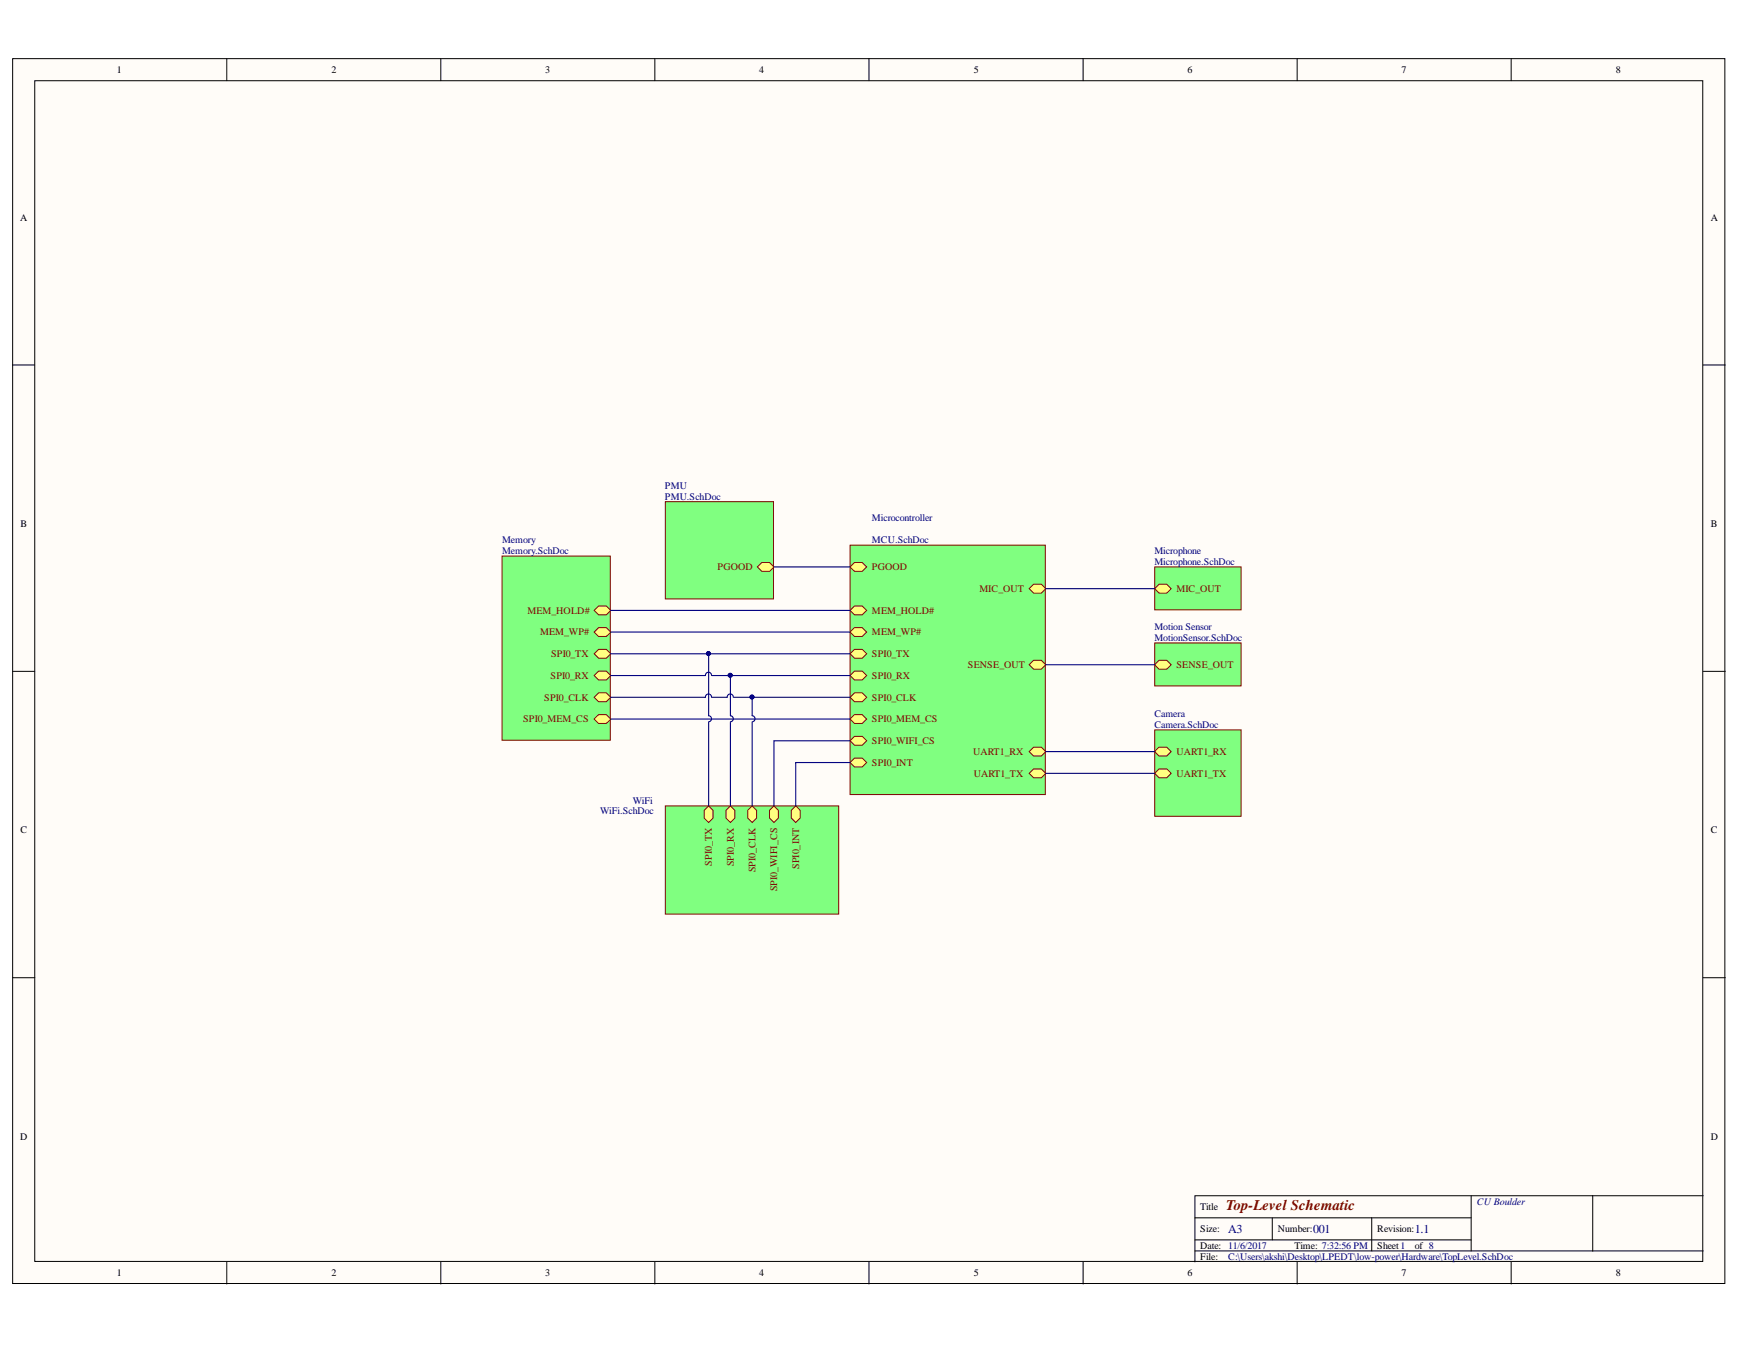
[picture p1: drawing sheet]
<svg xmlns="http://www.w3.org/2000/svg" width="279mm" height="216mm" viewBox="0 0 279 216" stroke-linecap="round" stroke-linejoin="round" font-family="sans-serif">
<g fill="#fffcf8" stroke="#000" stroke-width=".16">
<path d="M2 9.4h274.8v196.6h-274.8z"/>
<path d="M5.6 13h267.7v189.5h-267.7z"/>
</g>
<g fill="none" stroke="#000" stroke-width=".16">
<path d="M36.4 9.4v3.6M70.7 9.4v3.6M105.1 9.4v3.6M139.5 9.4v3.6M173.8 9.4v3.6M208.2 9.4v3.6M242.5 9.4v3.6M2 58.6h3.6M273.3 58.6h3.6M2 107.8h3.6M273.3 107.8h3.6M2 156.9h3.6"/>
<path d="M273.3 156.9h3.6M191.8 195.5h44.3M191.8 199h44.3M204.2 195.5v3.5M220.1 195.5v5.3M236.1 191.9v8.9M255.6 191.9h-63.8v10.7M273.3 191.9h-17.7v8.9M36.4 202.6v3.5M70.7 202.6v3.5M105.1 202.6v3.5M139.5 202.6v3.5"/>
<path d="M173.8 202.6v3.5M191.8 200.8h81.5M208.2 202.6v3.5M242.5 202.6v3.5"/>
</g>
<path d="M136.4 87.5h31.4v40h-31.4z" fill="#80ff80" stroke="#800000" stroke-width=".16"/>
<path d="M165.2 120.6l.7-.7h1.2l.7 .7-.7 .8h-1.2z" fill-rule="evenodd" fill="#ffff80"/>
<path d="M165.2 120.6l.7-.7h1.2l.7 .7-.7 .8h-1.2z" fill="none" stroke="#800000" stroke-width=".16"/>
<path d="M165.2 124.1l.7-.7h1.2l.7 .7-.7 .7h-1.2z" fill-rule="evenodd" fill="#ffff80"/>
<path d="M165.2 124.1l.7-.7h1.2l.7 .7-.7 .7h-1.2z" fill="none" stroke="#800000" stroke-width=".16"/>
<path d="M165.2 94.5l.7-.7h1.2l.7 .7-.7 .7h-1.2z" fill-rule="evenodd" fill="#ffff80"/>
<path d="M165.2 94.5l.7-.7h1.2l.7 .7-.7 .7h-1.2z" fill="none" stroke="#800000" stroke-width=".16"/>
<path d="M165.2 106.7l.7-.7h1.2l.7 .7-.7 .7h-1.2z" fill-rule="evenodd" fill="#ffff80"/>
<path d="M165.2 106.7l.7-.7h1.2l.7 .7-.7 .7h-1.2z" fill="none" stroke="#800000" stroke-width=".16"/>
<path d="M136.4 118.9l.7-.7h1.3l.7 .7-.7 .7h-1.3z" fill-rule="evenodd" fill="#ffff80"/>
<path d="M136.4 118.9l.7-.7h1.3l.7 .7-.7 .7h-1.3z" fill="none" stroke="#800000" stroke-width=".16"/>
<path d="M136.4 115.4l.7-.7h1.3l.7 .7-.7 .7h-1.3z" fill-rule="evenodd" fill="#ffff80"/>
<path d="M136.4 115.4l.7-.7h1.3l.7 .7-.7 .7h-1.3z" fill="none" stroke="#800000" stroke-width=".16"/>
<path d="M136.4 111.9l.7-.7h1.3l.7 .7-.7 .7h-1.3z" fill-rule="evenodd" fill="#ffff80"/>
<path d="M136.4 111.9l.7-.7h1.3l.7 .7-.7 .7h-1.3z" fill="none" stroke="#800000" stroke-width=".16"/>
<path d="M136.4 108.4l.7-.7h1.3l.7 .7-.7 .7h-1.3z" fill-rule="evenodd" fill="#ffff80"/>
<path d="M136.4 108.4l.7-.7h1.3l.7 .7-.7 .7h-1.3z" fill="none" stroke="#800000" stroke-width=".16"/>
<path d="M136.4 104.9l.7-.7h1.3l.7 .7-.7 .8h-1.3z" fill-rule="evenodd" fill="#ffff80"/>
<path d="M136.4 104.9l.7-.7h1.3l.7 .7-.7 .8h-1.3z" fill="none" stroke="#800000" stroke-width=".16"/>
<path d="M136.4 101.5l.7-.8h1.3l.7 .8-.7 .7h-1.3z" fill-rule="evenodd" fill="#ffff80"/>
<path d="M136.4 101.5l.7-.8h1.3l.7 .8-.7 .7h-1.3z" fill="none" stroke="#800000" stroke-width=".16"/>
<path d="M136.4 98l.7-.7h1.3l.7 .7-.7 .7h-1.3z" fill-rule="evenodd" fill="#ffff80"/>
<path d="M136.4 98l.7-.7h1.3l.7 .7-.7 .7h-1.3z" fill="none" stroke="#800000" stroke-width=".16"/>
<path d="M136.4 122.4l.7-.7h1.3l.7 .7-.7 .7h-1.3z" fill-rule="evenodd" fill="#ffff80"/>
<path d="M136.4 122.4l.7-.7h1.3l.7 .7-.7 .7h-1.3z" fill="none" stroke="#800000" stroke-width=".16"/>
<path d="M136.4 91l.7-.7h1.3l.7 .7-.7 .7h-1.3z" fill-rule="evenodd" fill="#ffff80"/>
<path d="M136.4 91l.7-.7h1.3l.7 .7-.7 .7h-1.3z" fill="none" stroke="#800000" stroke-width=".16"/>
<path d="M185.3 117.2h13.9v13.8h-13.9z" fill="#80ff80" stroke="#800000" stroke-width=".16"/>
<path d="M185.3 120.6l.7-.7h1.2l.8 .7-.8 .8h-1.2z" fill-rule="evenodd" fill="#ffff80"/>
<path d="M185.3 120.6l.7-.7h1.2l.8 .7-.8 .8h-1.2z" fill="none" stroke="#800000" stroke-width=".16"/>
<path d="M185.3 124.1l.7-.7h1.2l.8 .7-.8 .7h-1.2z" fill-rule="evenodd" fill="#ffff80"/>
<path d="M185.3 124.1l.7-.7h1.2l.8 .7-.8 .7h-1.2z" fill="none" stroke="#800000" stroke-width=".16"/>
<path d="M185.3 103.2h13.9v6.9h-13.9z" fill="#80ff80" stroke="#800000" stroke-width=".16"/>
<path d="M185.3 106.7l.7-.7h1.2l.8 .7-.8 .7h-1.2z" fill-rule="evenodd" fill="#ffff80"/>
<path d="M185.3 106.7l.7-.7h1.2l.8 .7-.8 .7h-1.2z" fill="none" stroke="#800000" stroke-width=".16"/>
<path d="M185.3 91h13.9v6.9h-13.9z" fill="#80ff80" stroke="#800000" stroke-width=".16"/>
<path d="M185.3 94.5l.7-.7h1.2l.8 .7-.8 .7h-1.2z" fill-rule="evenodd" fill="#ffff80"/>
<path d="M185.3 94.5l.7-.7h1.2l.8 .7-.8 .7h-1.2z" fill="none" stroke="#800000" stroke-width=".16"/>
<path d="M106.8 80.5h17.3v15.6h-17.3z" fill="#80ff80" stroke="#800000" stroke-width=".16"/>
<path d="M121.5 91l.8-.7h1.2l.7 .7-.7 .7h-1.2z" fill-rule="evenodd" fill="#ffff80"/>
<path d="M121.5 91l.8-.7h1.2l.7 .7-.7 .7h-1.2z" fill="none" stroke="#800000" stroke-width=".16"/>
<path d="M80.6 89.3h17.3v29.5h-17.3z" fill="#80ff80" stroke="#800000" stroke-width=".16"/>
<path d="M95.4 108.4l.7-.7h1.2l.7 .7-.7 .7h-1.2z" fill-rule="evenodd" fill="#ffff80"/>
<path d="M95.4 108.4l.7-.7h1.2l.7 .7-.7 .7h-1.2z" fill="none" stroke="#800000" stroke-width=".16"/>
<path d="M95.4 111.9l.7-.7h1.2l.7 .7-.7 .7h-1.2z" fill-rule="evenodd" fill="#ffff80"/>
<path d="M95.4 111.9l.7-.7h1.2l.7 .7-.7 .7h-1.2z" fill="none" stroke="#800000" stroke-width=".16"/>
<path d="M95.4 115.4l.7-.7h1.2l.7 .7-.7 .7h-1.2z" fill-rule="evenodd" fill="#ffff80"/>
<path d="M95.4 115.4l.7-.7h1.2l.7 .7-.7 .7h-1.2z" fill="none" stroke="#800000" stroke-width=".16"/>
<path d="M95.4 104.9l.7-.7h1.2l.7 .7-.7 .8h-1.2z" fill-rule="evenodd" fill="#ffff80"/>
<path d="M95.4 104.9l.7-.7h1.2l.7 .7-.7 .8h-1.2z" fill="none" stroke="#800000" stroke-width=".16"/>
<path d="M95.4 101.5l.7-.8h1.2l.7 .8-.7 .7h-1.2z" fill-rule="evenodd" fill="#ffff80"/>
<path d="M95.4 101.5l.7-.8h1.2l.7 .8-.7 .7h-1.2z" fill="none" stroke="#800000" stroke-width=".16"/>
<path d="M95.4 98l.7-.7h1.2l.7 .7-.7 .7h-1.2z" fill-rule="evenodd" fill="#ffff80"/>
<path d="M95.4 98l.7-.7h1.2l.7 .7-.7 .7h-1.2z" fill="none" stroke="#800000" stroke-width=".16"/>
<path d="M106.8 129.4h27.8v17.3h-27.8z" fill="#80ff80" stroke="#800000" stroke-width=".16"/>
<path d="M113 130.1l.7-.7 .7 .7v1.2l-.7 .7-.7-.7z" fill-rule="evenodd" fill="#ffff80"/>
<path d="M113 130.1l.7-.7 .7 .7v1.2l-.7 .7-.7-.7z" fill="none" stroke="#800000" stroke-width=".16"/>
<path d="M116.5 130.1l.7-.7 .7 .7v1.2l-.7 .7-.7-.7z" fill-rule="evenodd" fill="#ffff80"/>
<path d="M116.5 130.1l.7-.7 .7 .7v1.2l-.7 .7-.7-.7z" fill="none" stroke="#800000" stroke-width=".16"/>
<path d="M120 130.1l.7-.7 .7 .7v1.2l-.7 .7-.7-.7z" fill-rule="evenodd" fill="#ffff80"/>
<path d="M120 130.1l.7-.7 .7 .7v1.2l-.7 .7-.7-.7z" fill="none" stroke="#800000" stroke-width=".16"/>
<path d="M123.5 130.1l.7-.7 .7 .7v1.2l-.7 .7-.7-.7z" fill-rule="evenodd" fill="#ffff80"/>
<path d="M123.5 130.1l.7-.7 .7 .7v1.2l-.7 .7-.7-.7z" fill="none" stroke="#800000" stroke-width=".16"/>
<path d="M127 130.1l.7-.7 .7 .7v1.2l-.7 .7-.7-.7z" fill-rule="evenodd" fill="#ffff80"/>
<path d="M127 130.1l.7-.7 .7 .7v1.2l-.7 .7-.7-.7z" fill="none" stroke="#800000" stroke-width=".16"/>
<g fill="none" stroke="#000080" stroke-width=".18">
<path d="M98 98h38.4M124.2 91h12.2M167.8 94.5h17.5M98 104.9h38.4M98 101.5h38.4M98 115.4h38.4M98 111.9h15.2M98 108.4h15.2M113.7 104.9v10a.49 .49 0 0 1 .5 .5 .49 .49 0 0 1-.5 .5M113.7 116v13.4M114.2 111.9a.49 .49 0 0 0-.5-.5 .49 .49 0 0 0-.5 .5M114.2 108.4a.49 .49 0 0 0-.5-.5 .49 .49 0 0 0-.5 .5"/>
<path d="M114.3 108.4h22.1M114.3 111.9h2.4M117.2 108.4v6.5a.49 .49 0 0 1 .5 .5 .49 .49 0 0 1-.5 .5M117.2 116v13.4M117.7 111.9a.49 .49 0 0 0-.5-.5 .49 .49 0 0 0-.5 .5M117.8 111.9h18.6M120.7 111.9v3a.49 .49 0 0 1 .5 .5 .49 .49 0 0 1-.5 .5M120.7 116v13.4M136.4 118.9h-12.2v10.5M167.8 106.7h17.5M136.4 122.4h-8.7v7M167.8 120.6h17.5"/>
<path d="M167.8 124.1h17.5"/>
</g>
<g fill="#000080" stroke="#000080" stroke-width=".16">
<circle cx="113.7" cy="104.9" r=".31"/>
<circle cx="117.2" cy="108.4" r=".31"/>
<circle cx="120.7" cy="111.9" r=".31"/>
</g>
<text font-size="2.4" fill="#800000" x="196.8" y="194.3">Top-Level Schematic</text>
<g font-size="1.9" fill="#000080">
<text x="197.1" y="197.9">A3</text>
<text x="210.7" y="197.9">001</text>
<text x="227" y="197.9">1.1</text>
</g>
<g font-size="1.6">
<text x="18.8" y="11.8">1</text>
<text x="53.2" y="11.8">2</text>
<text x="87.5" y="11.8">3</text>
<text x="121.8" y="11.8">4</text>
<text x="156.3" y="11.8">5</text>
<text x="190.6" y="11.8">6</text>
<text x="224.9" y="11.8">7</text>
<text x="259.3" y="11.8">8</text>
<text x="3.2" y="35.4">A</text>
<text x="274.6" y="35.4">A</text>
<text x="3.3" y="84.6">B</text>
<text x="274.6" y="84.6">B</text>
<text x="3.3" y="133.8">C</text>
<text x="274.6" y="133.8">C</text>
<text x="3.2" y="183">D</text>
<text x="274.6" y="183">D</text>
<text x="192.6" y="194.3">Title</text>
<text x="192.6" y="197.8">Size:</text>
<text x="205" y="197.8">Number:</text>
<text x="221" y="197.8">Revision:</text>
<text x="192.6" y="200.5">Date: 11/6/2017</text>
<text x="192.6" y="202.2">File:</text>
<text x="207.8" y="200.5">Time: 7:32:56 PM</text>
<text x="221" y="200.5">Sheet1</text>
<text x="227" y="200.5">of 8</text>
<text x="18.8" y="204.9">1</text>
<text x="53.2" y="204.9">2</text>
<text x="87.5" y="204.9">3</text>
<text x="121.8" y="204.9">4</text>
<text x="156.3" y="204.9">5</text>
<text x="190.6" y="204.9">6</text>
<text x="224.9" y="204.9">7</text>
<text x="259.3" y="204.9">8</text>
</g>
<g font-size="1.6" fill="#000080">
<text x="106.7" y="78.4">PMU</text>
<text x="106.7" y="80.2">PMU.SchDoc</text>
<text x="139.9" y="83.7">Microcontroller</text>
<text x="80.6" y="87.1">Memory</text>
<text x="80.6" y="88.9">Memory.SchDoc</text>
<text x="139.9" y="87.1">MCU.SchDoc</text>
<text x="185.3" y="88.9">Microphone</text>
<text x="185.3" y="90.7">Microphone.SchDoc</text>
<text x="185.3" y="101.1">Motion Sensor</text>
<text x="185.3" y="102.9">MotionSensor.SchDoc</text>
<text x="185.3" y="115">Camera</text>
<text x="185.3" y="116.8">Camera.SchDoc</text>
<text x="96.3" y="130.7">WiFi.SchDoc</text>
<text x="101.6" y="129">WiFi</text>
<text x="237" y="193.4">CU Boulder</text>
<text x="197.1" y="202.2">C:\Users\akshi\Desktop\LPEDT\low-power\Hardware\TopLevel.SchDoc</text>
</g>
<g font-size="1.6" fill="#800000">
<text x="115.2" y="91.5">PGOOD</text>
<text x="139.9" y="91.5">PGOOD</text>
<text x="157.2" y="95">MIC_OUT</text>
<text x="188.8" y="95">MIC_OUT</text>
<text x="84.6" y="98.5">MEM_HOLD#</text>
<text x="139.9" y="98.5">MEM_HOLD#</text>
<text x="86.7" y="102">MEM_WP#</text>
<text x="88.4" y="105.5">SPI0_TX</text>
<text x="139.9" y="105.5">SPI0_TX</text>
<text x="139.9" y="102">MEM_WP#</text>
<text x="155.3" y="107.2">SENSE_OUT</text>
<text x="188.8" y="107.2">SENSE_OUT</text>
<text x="87.3" y="112.5">SPI0_CLK</text>
<text x="88.4" y="109">SPI0_RX</text>
<text x="139.9" y="112.5">SPI0_CLK</text>
<text x="139.9" y="109">SPI0_RX</text>
<text x="84" y="116">SPI0_MEM_CS</text>
<text x="139.9" y="119.4">SPI0_WIFI_CS</text>
<text x="139.9" y="116">SPI0_MEM_CS</text>
<text x="139.9" y="123">SPI0_INT</text>
<text x="156.2" y="121.2">UART1_RX</text>
<text x="156.3" y="124.7">UART1_TX</text>
<text x="188.8" y="121.2">UART1_RX</text>
<text x="188.8" y="124.7">UART1_TX</text>
<text x="114.2" y="138.9" transform="rotate(-90 114.2 138.9)">SPI0_TX</text>
<text x="117.8" y="139" transform="rotate(-90 117.8 139)">SPI0_RX</text>
<text x="121.3" y="140" transform="rotate(-90 121.3 140)">SPI0_CLK</text>
<text x="124.7" y="143.1" transform="rotate(-90 124.7 143.1)">SPI0_WIFI_CS</text>
<text x="128.3" y="139.5" transform="rotate(-90 128.3 139.5)">SPI0_INT</text>
</g>
</svg>
